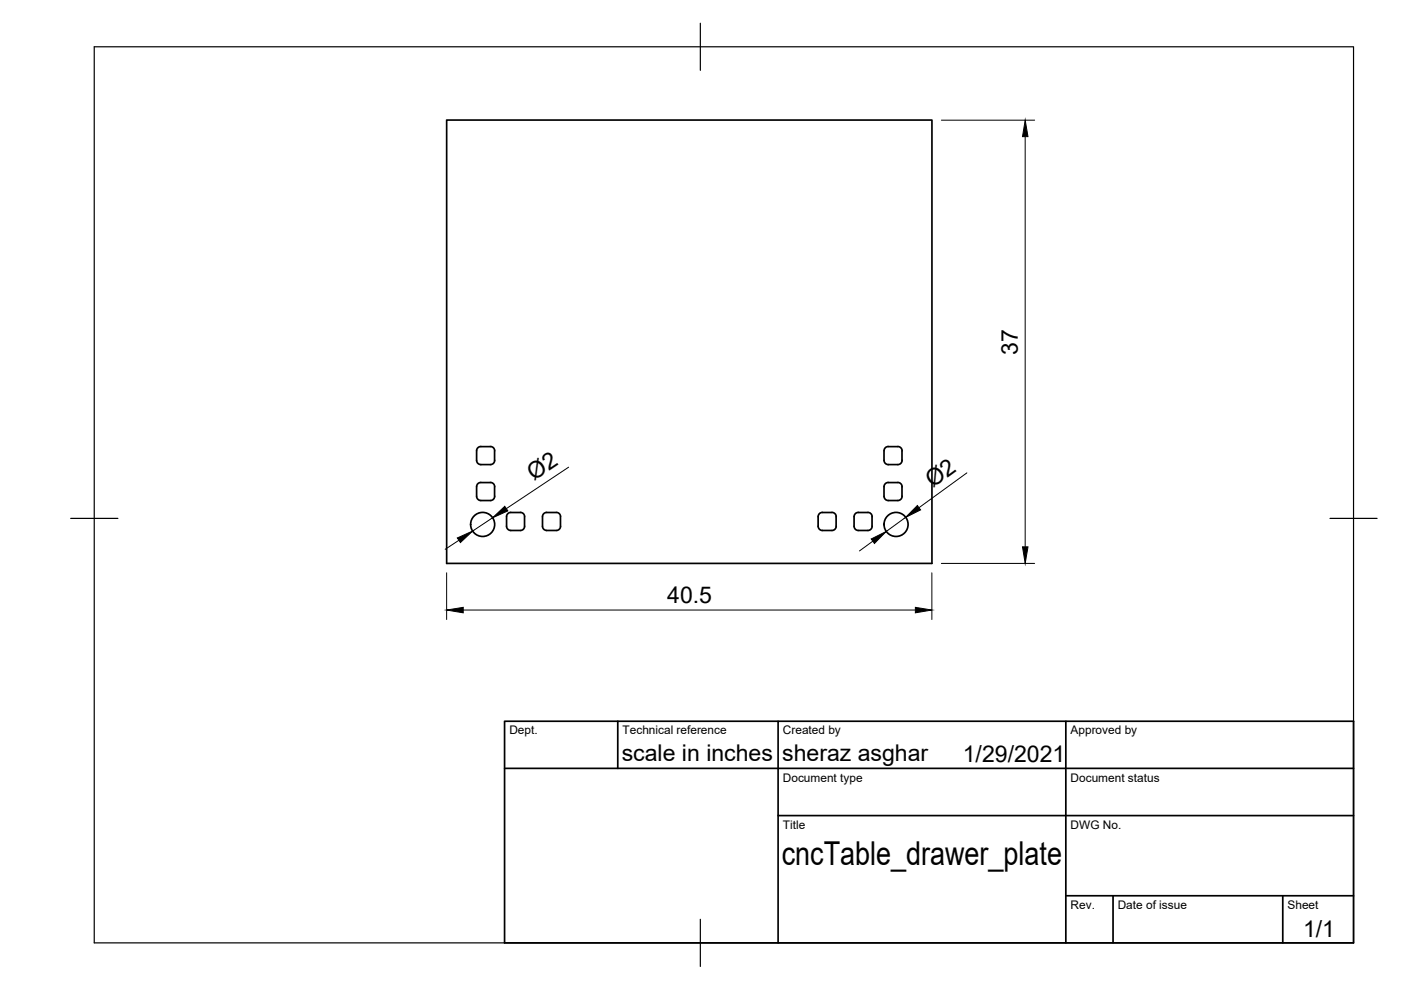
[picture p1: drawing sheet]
<svg xmlns="http://www.w3.org/2000/svg" width="297mm" height="210mm" viewBox="0 0 297 210" stroke-linecap="round" stroke-linejoin="round" font-family="sans-serif">
<!-- layer: Visible -->
<g fill="none" stroke="#000" stroke-width=".36">
<path d="M94.7 25.5h102.9v94h-102.9zM101 97.6a.9 .9 0 0 0 .9 .9h2.1a.9 .9 0 0 0 .9-.9M104.9 95.6v2M104.9 95.6a.9 .9 0 0 0-.9-.9h-2.1a.86 .86 0 0 0-.9 .9v2M187.4 97.6a.9 .9 0 0 0 .9 .9h2.1a.9 .9 0 0 0 .9-.9M187.4 97.6v-2a.9 .9 0 0 1 .9-.9h2.1a.87 .87 0 0 1 .9 .9l-.1 2M104.9 103.2v2M104.9 103.2a.9 .9 0 0 0-.9-.9h-2.1a.86 .86 0 0 0-.9 .9v2a.9 .9 0 0 0 .9 .9h2.1a.9 .9 0 0 0 .9-.9M110.3 108.7l-2-.1a.9 .9 0 0 0-.9 1v2a.9 .9 0 0 0 .9 .9h2M110.3 108.6a.9 .9 0 0 1 .9 .9M111.2 109.6v2M111.2 111.6a.9 .9 0 0 1-.9 .9"/>
<path d="M115.3 108.9l.6-.2 2.1-.1a.9 .9 0 0 1 .9 .9v2.1a.9 .9 0 0 1-1 .9h-2a.9 .9 0 0 1-.9-.9v-2.1zM174.3 108.7l2.1-.1a.9 .9 0 0 1 .9 .9M174.4 108.6a.9 .9 0 0 0-.9 1v2a.9 .9 0 0 0 .9 .9M177.3 109.6v2M177.3 111.6a.9 .9 0 0 1-.9 .9h-2.1M184 108.7l-2-.1a.9 .9 0 0 0-.9 1v2a.9 .9 0 0 0 .9 .9h2M184 108.6a.9 .9 0 0 1 .9 .9M184.9 109.6v2M184.9 111.6a.9 .9 0 0 1-.9 .9M187.7 102.6l.6-.3h2.1a.9 .9 0 0 1 .9 .9v2a.9 .9 0 0 1-.9 .9h-2.1a.9 .9 0 0 1-.9-.9v-2z"/>
<circle cx="102.3" cy="111.2" r="2.55"/>
<circle cx="190" cy="111.2" r="2.55"/>
</g>
<!-- layer: Border -->
<path d="M20 9.9h267v190h-267zM148.5 4.9v10M15 109.9h10M282 109.9h10M148.5 194.9v10" fill="none" stroke="#000" stroke-width=".25"/>
<!-- layer: TitleBlock -->
<path d="M107 152.9h180v47h-180zM131 152.9v10M165 152.9v47M226 152.9v47M107 162.9h180M165 172.9h122M226 189.9h61M236 189.9v10M272 189.9v10" fill="none" stroke="#000" stroke-width=".36"/>
<!-- layer: Dimensions -->
<path d="M199.6 25.5h19.8M217.4 29v86.9M120.6 99.1l-13.2 8.7M97.3 114.5l-2.9 2M104.4 109.8l-4.2 2.8M185.1 114.7l-2.9 2.1M192 109.7l-4.1 3M199.6 119.5h19.8M205 100.3l-10.2 7.3M94.7 121.4v10M98.2 129.3h95.9M197.6 121.4v10" fill="none" stroke="#000" stroke-width=".21"/>
<path d="M217.4 25.5l.6 3.5h-1.2zM97 114.1l3.2-1.5-2.6 2.4zM104.4 109.8l2.6-2.4 .7 .9zM184.7 114.3l3.2-1.6-2.5 2.5zM194.5 107.2l.7 .9-3.2 1.6zM216.8 115.9h1.2l-.6 3.6zM94.7 129.3l3.5-.5v1.1zM194.1 128.8l3.5 .5-3.5 .6z" fill="#000" stroke="#000" stroke-width=".21"/>
<text font-size="7" x="165.8" y="183.4">cncTable_drawer_plate</text>
<g font-size="4.9">
<text x="215.8" y="75.2" transform="rotate(-90 215.8 75.2)">37</text>
<text x="113.2" y="102" transform="rotate(-34 113.2 102)">Ø2</text>
<text x="197.8" y="103.5" transform="rotate(-36 197.8 103.5)">Ø2</text>
<text x="141.5" y="127.8">40.5</text>
<text x="131.8" y="161.4">scale in inches</text>
<text x="165.8" y="161.4">sheraz asghar</text>
<text x="204.1" y="161.5">1/29/2021</text>
<text x="276.3" y="198.6">1/1</text>
</g>
<g font-size="2.5">
<text x="108" y="155.7">Dept.</text>
<text x="132" y="155.7">Technical reference</text>
<text x="166" y="155.7">Created by</text>
<text x="227" y="155.7">Approved by</text>
<text x="166" y="165.7">Document type</text>
<text x="227" y="165.7">Document status</text>
<text x="166" y="175.7">Title</text>
<text x="227" y="175.7">DWG No.</text>
<text x="227" y="192.7">Rev.</text>
<text x="237" y="192.7">Date of issue</text>
<text x="273" y="192.7">Sheet</text>
</g>
</svg>
